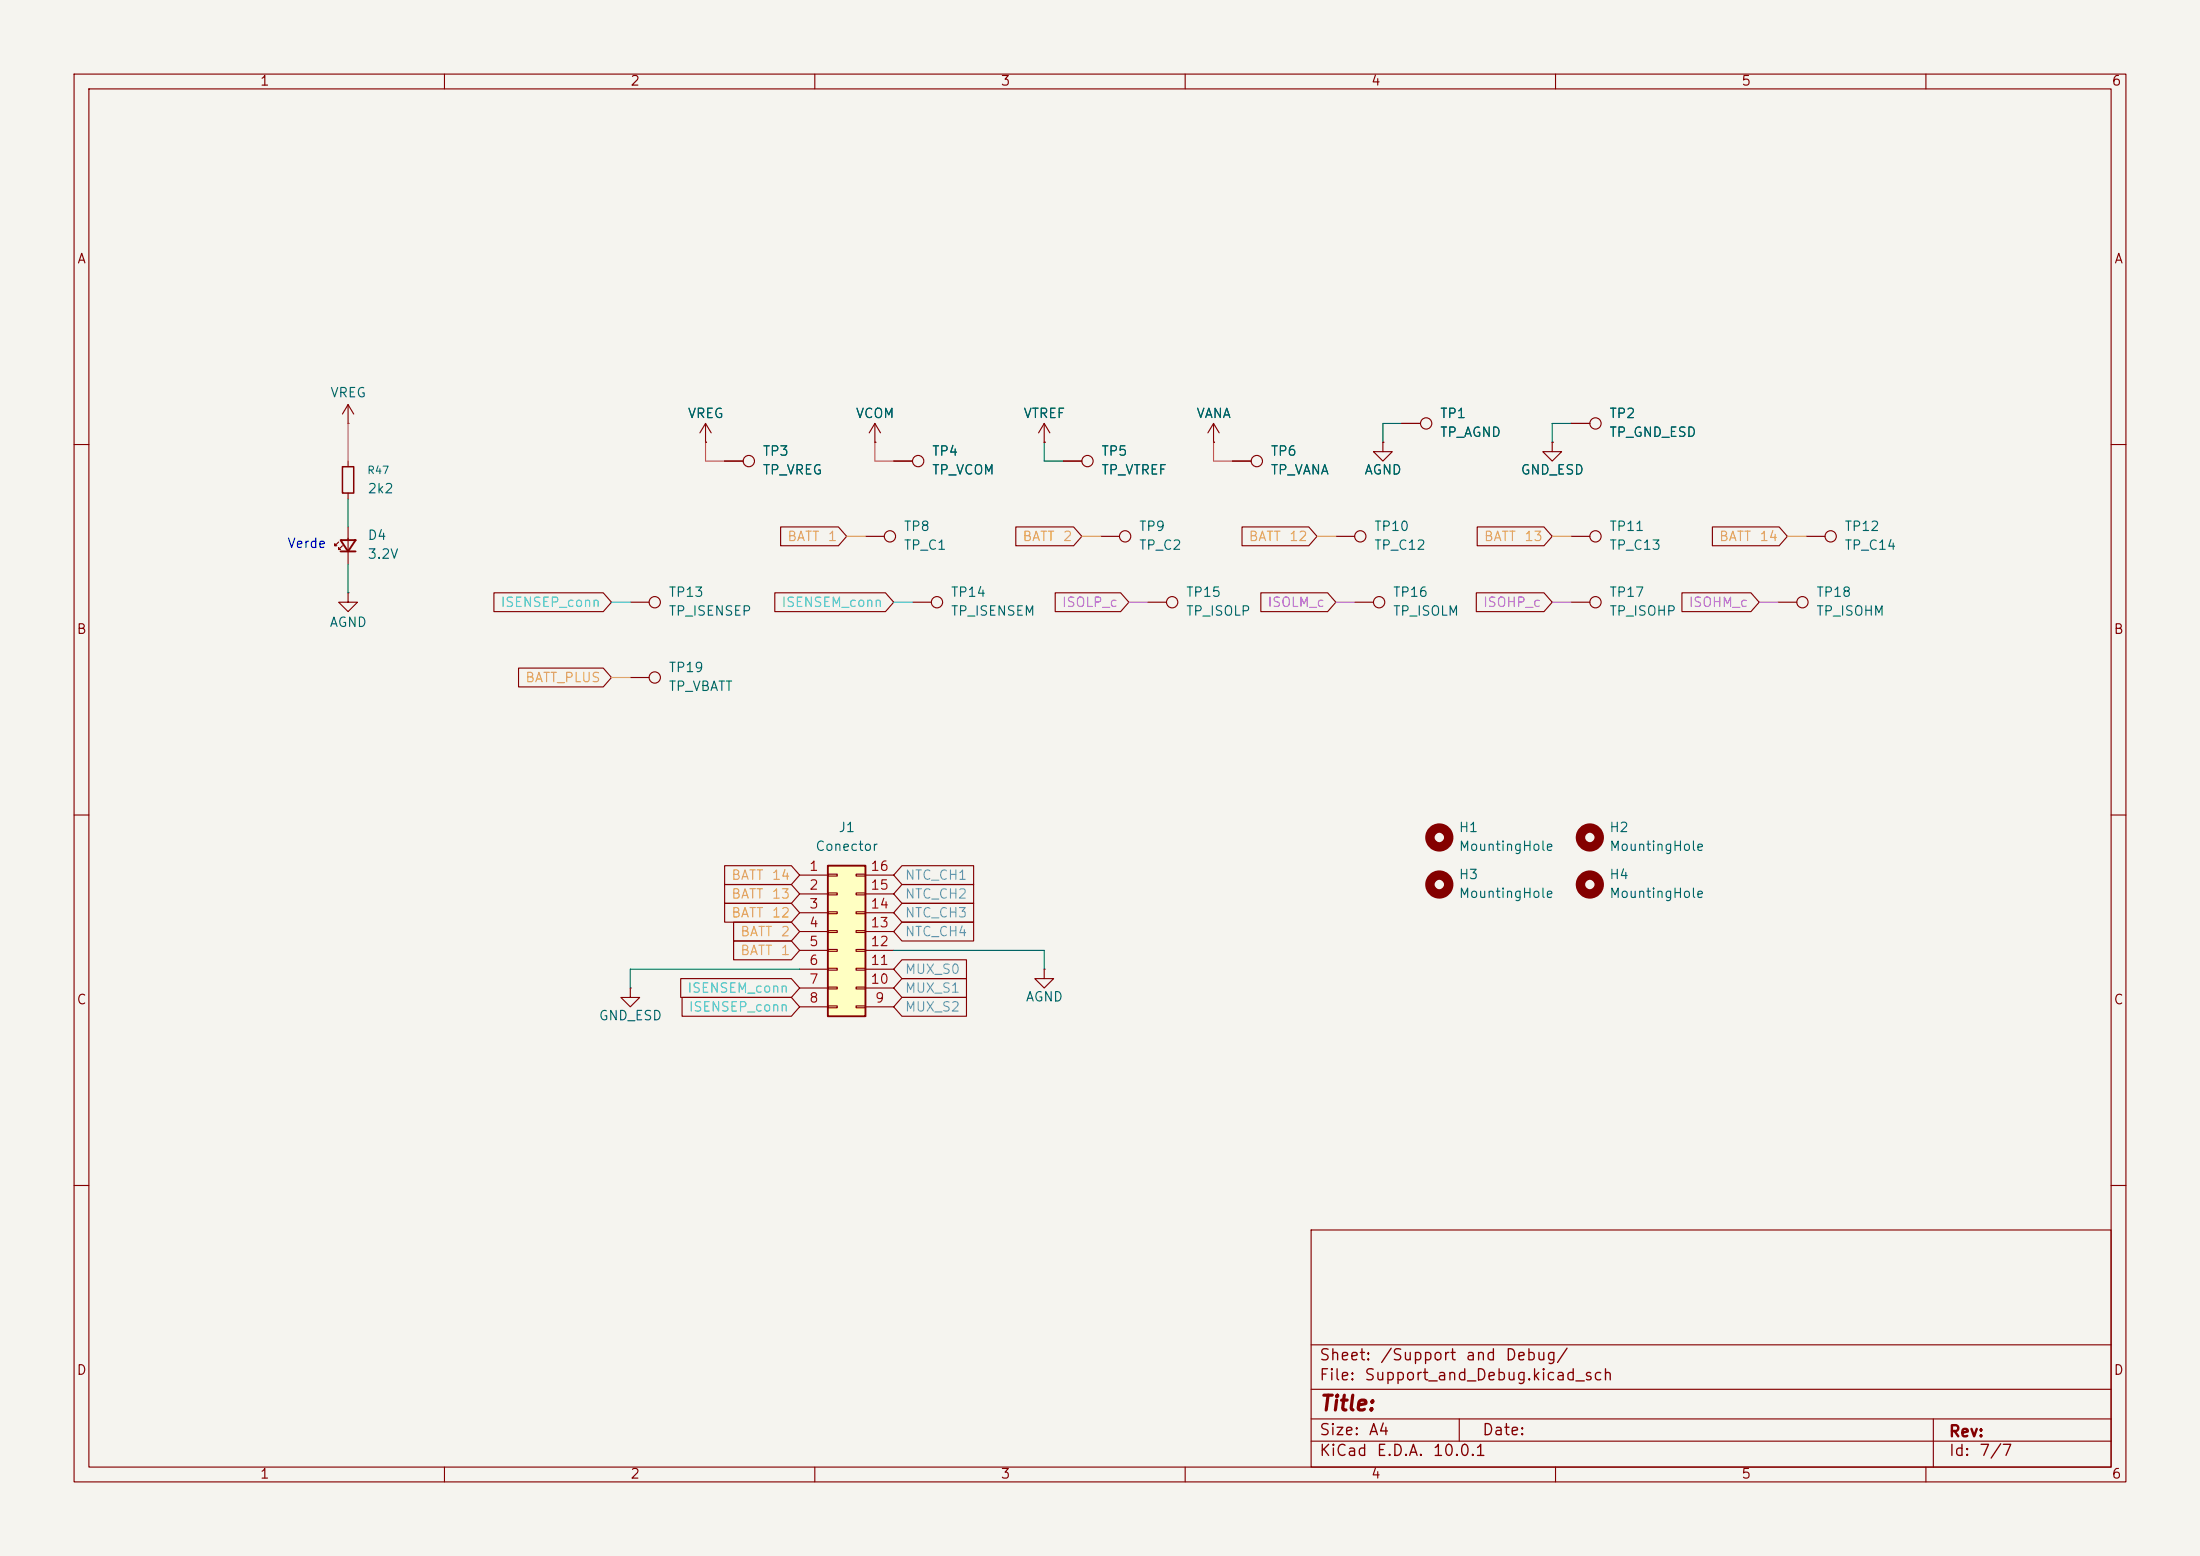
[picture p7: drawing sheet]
<svg xmlns="http://www.w3.org/2000/svg" width="297mm" height="210mm" viewBox="0 0 297 210" stroke-linecap="round" stroke-linejoin="round" font-family="sans-serif">
<path d="M0 0h297v210h-297z" fill="#f5f4ef" stroke="#f5f4ef" stroke-width=".14"/>
<g fill="none" stroke="#840000" stroke-width=".15">
<path d="M10 10h277v190h-277zM12 12h273v186h-273zM60 10v2M110 10v2M160 10v2M210 10v2M260 10v2M163.8 59.7h.1M163.8 57.2l-.7 1.2M163.8 57.2l.8 1.2M163.8 57.2v2.5M10 60h2"/>
<path d="M97.8 62.2h2.5M116.8 72.4h2.6M148.6 72.4h2.5M212.1 72.4h2.5M285 60h2M123.2 81.3h2.5M154.9 81.3h2.6M10 110h2M285 110h2M10 160h2M177 166h108v32h-108zM285 160h2"/>
<path d="M60 198v2M110 198v2M160 198v2M177 194.5h108M177 191.5h108M177 187.5h108M177 181.5h108M197 191.5v3M210 198v2M260 198v2M261 191.5v6.5"/>
<circle cx="101.1" cy="62.2" r=".76"/>
<circle cx="120.1" cy="72.4" r=".76"/>
<circle cx="151.9" cy="72.4" r=".76"/>
<circle cx="215.4" cy="72.4" r=".76"/>
<circle cx="126.5" cy="81.3" r=".76"/>
<circle cx="158.2" cy="81.3" r=".76"/>
</g>
<g fill="none" stroke="#840000" stroke-width="1.3">
<circle cx="194.3" cy="113" r="1.27"/>
<circle cx="214.6" cy="113" r="1.27"/>
</g>
<path d="M111.8 116.8h5v20.4h-5z" fill="#ffffc2"/>
<path d="M46 72.9h2l-1 1.5zM46 74.4h2M111.8 116.8h5v20.4h-5z" fill="none" stroke="#840000" stroke-width=".25"/>
<g fill="none" stroke="#840000" stroke-width=".15">
<path d="M47 57.2h.1M47 54.6v2.6M47 54.6l-.8 1.3M47 54.6l.8 1.3M95.2 59.7h.1M95.2 57.2l-.7 1.2M95.2 57.2l.8 1.2M95.2 57.2v2.5M118.1 59.7h.1M118.1 57.2l-.8 1.2M118.1 57.2l.8 1.2M118.1 57.2v2.5"/>
<path d="M141 59.7h.1M141 57.2l-.8 1.2M141 57.2l.7 1.2M141 57.2v2.5M163.8 59.7h.1M186.7 59.7v1.3h1.3l-1.3 1.2-1.3-1.2h1.3M186.7 59.7h.1M189.2 57.2h2.6M209.5 59.7v1.3h1.3l-1.3 1.2-1.2-1.2h1.2M209.5 59.7h.1M212.1 57.2h2.5M45.7 73.2l-.5 .5v-.3v.3h.3"/>
<path d="M46.2 73.7l-.5 .5v-.3v.3h.3M47 62.2v.8M47 66.5v.8M47 71.1v5.1M97.8 62.2h2.5M105.4 71.1h7.8l1.1 1.3-1.1 1.3h-7.8zM120.6 62.2h2.6M137.1 71.1h7.8l1.1 1.3-1.1 1.3h-7.8zM143.5 62.2h2.5M166.4 62.2h2.5M167.7 71.1h9l1.1 1.3-1.1 1.3h-9zM180.3 72.4h2.6"/>
<path d="M199.4 71.1h9l1.1 1.3-1.1 1.3h-9zM231.2 71.1h9l1.1 1.3-1.1 1.3h-9zM243.8 72.4h2.6M47 80v1.3h1.3l-1.3 1.3-1.3-1.3h1.3M47 80h.1M66.7 80h14.7l1.1 1.3-1.1 1.3h-14.7zM70 90.2h11.4l1.1 1.2-1.1 1.3h-11.4zM85.1 81.3h2.5M85.1 91.4h2.5M104.6 80h14.9l1.1 1.3-1.1 1.3h-14.9zM142.5 80h8.8l1.1 1.3-1.1 1.3h-8.8zM170.2 80h9l1.1 1.3-1.1 1.3h-9z"/>
<path d="M182.9 81.3h2.5M199.3 80h9.1l1.1 1.3-1.1 1.3h-9.1zM212.1 81.3h2.5M227.1 80h9.3l1.1 1.3-1.1 1.3h-9.3zM240 81.3h2.6M97.8 116.8h9l1.1 1.3-1.1 1.3h-9zM97.8 119.4h9l1.1 1.3-1.1 1.2h-9zM107.9 118.1h3.9M111.8 118h1.2v.2h-1.2zM115.6 118h1.2v.2h-1.2zM116.8 118.1h3.8M121.8 116.8h9.6v2.6h-9.6l-1.2-1.3z"/>
<path d="M121.8 119.4h9.6v2.5h-9.6l-1.2-1.2zM85.1 133.4v1.2h-1.3l1.3 1.3 1.3-1.3h-1.3M85.1 133.4h.1M91.9 132.1h14.9l1.1 1.3-1.1 1.2h-14.9zM92.1 134.6h14.7l1.1 1.3-1.1 1.3h-14.7zM97.8 121.9h9l1.1 1.3-1.1 1.3h-9zM99 127h7.8l1.1 1.3-1.1 1.2h-7.8zM99 124.5h7.8l1.1 1.2-1.1 1.3h-7.8zM107.9 120.7h3.9M107.9 123.2h3.9M107.9 125.7h3.9M107.9 128.3h3.9"/>
<path d="M107.9 130.8h3.9M107.9 133.4h3.9M107.9 135.9h3.9M111.8 120.5h1.2v.3h-1.2zM111.8 123.1h1.2v.2h-1.2zM111.8 125.6h1.2v.3h-1.2zM111.8 128.1h1.2v.3h-1.2zM111.8 130.7h1.2v.2h-1.2zM111.8 133.2h1.2v.3h-1.2zM111.8 135.8h1.2v.2h-1.2zM115.6 120.5h1.2v.3h-1.2zM115.6 123.1h1.2v.2h-1.2z"/>
<path d="M115.6 125.6h1.2v.3h-1.2zM115.6 128.1h1.2v.3h-1.2zM115.6 130.7h1.2v.2h-1.2zM115.6 133.2h1.2v.3h-1.2zM115.6 135.8h1.2v.2h-1.2zM116.8 120.7h3.8M116.8 123.2h3.8M116.8 125.7h3.8M116.8 128.3h3.8M116.8 130.8h3.8M116.8 133.4h3.8M116.8 135.9h3.8"/>
<path d="M121.8 129.5h8.7v2.6h-8.7l-1.2-1.3zM121.8 132.1h8.7v2.5h-8.7l-1.2-1.2zM121.8 134.6h8.7v2.6h-8.7l-1.2-1.3zM121.8 121.9h9.6v2.6h-9.6l-1.2-1.3zM121.8 124.5h9.6v2.5h-9.6l-1.2-1.3zM141 130.8v1.3h1.2l-1.2 1.3-1.3-1.3h1.3M141 130.8h.1"/>
<circle cx="192.5" cy="57.1" r=".76"/>
<circle cx="215.4" cy="57.1" r=".76"/>
<circle cx="124" cy="62.2" r=".76"/>
<circle cx="146.8" cy="62.2" r=".76"/>
<circle cx="169.7" cy="62.2" r=".76"/>
<circle cx="183.6" cy="72.4" r=".76"/>
<circle cx="247.1" cy="72.4" r=".76"/>
<circle cx="88.4" cy="81.3" r=".76"/>
<circle cx="88.4" cy="91.4" r=".76"/>
<circle cx="186.2" cy="81.3" r=".76"/>
<circle cx="215.4" cy="81.3" r=".76"/>
<circle cx="243.3" cy="81.3" r=".76"/>
</g>
<path d="M46.2 63h1.6v3.5h-1.6z" fill="none" stroke="#840000" stroke-width=".2"/>
<g fill="none" stroke="#840000" stroke-width="1.3">
<circle cx="194.3" cy="119.4" r="1.27"/>
<circle cx="214.6" cy="119.4" r="1.27"/>
</g>
<path d="M141 59.7v2.5h2.5M189.2 57.2h-2.5v2.5M212.1 57.2h-2.6v2.5M47 67.3v3.8M47 76.2v3.8M107.9 130.8h-22.8v2.6M120.6 128.3h20.4v2.5" fill="none" stroke="#009600" stroke-width=".15"/>
<path d="M82.5 81.3h2.6M120.6 81.3h2.6" fill="none" stroke="#33c3d3" stroke-width=".15"/>
<path d="M152.4 81.3h2.5M180.3 81.3h2.6M209.5 81.3h2.6M237.5 81.3h2.5" fill="none" stroke="#b353d3" stroke-width=".15"/>
<path d="M114.3 72.4h2.5M146 72.4h2.6M177.8 72.4h2.5M209.5 72.4h2.6M241.3 72.4h2.5M82.5 91.4h2.6" fill="none" stroke="#eba343" stroke-width=".15"/>
<path d="M47 57.2v5M95.2 59.7v2.5h2.6M118.1 59.7v2.5h2.5M163.8 59.7v2.5h2.6" fill="none" stroke="#e35b5b" stroke-width=".15"/>
<text font-size="2" fill="#840000" x="178" y="190.9">Title:</text>
<g font-size="1.5" fill="#840000">
<text x="178" y="184">Sheet:</text>
<text x="186.2" y="184">/Support</text>
<text x="197.7" y="184">and</text>
<text x="203.1" y="184">Debug/</text>
<text x="178" y="186.7">File:</text>
<text x="184.1" y="186.7">Support_and_Debug.kicad_sch</text>
<text x="178" y="196.9">KiCad</text>
<text x="178" y="194.1">Size:</text>
<text x="184.7" y="194.1">A4</text>
<text x="185.7" y="196.9">E.D.A.</text>
<text x="193.3" y="196.9">10.0.1</text>
<text x="200" y="194.1">Date:</text>
<text x="263" y="194.3">Rev:</text>
<text x="263" y="196.9">Id:</text>
<text x="267.1" y="196.9">7/7</text>
</g>
<g font-size="1.3" fill="#840000">
<text x="35" y="11.9">1</text>
<text x="85" y="11.9">2</text>
<text x="135" y="11.9">3</text>
<text x="185" y="11.9">4</text>
<text x="235" y="11.9">5</text>
<text x="285" y="11.9">6</text>
<text x="10.3" y="35.9">A</text>
<text x="285.3" y="35.9">A</text>
<text x="10.3" y="85.9">B</text>
<text x="285.3" y="85.9">B</text>
<text x="10.3" y="135.9">C</text>
<text x="285.3" y="135.9">C</text>
<text x="10.3" y="185.9">D</text>
<text x="285.3" y="185.9">D</text>
<text x="35" y="199.9">1</text>
<text x="85" y="199.9">2</text>
<text x="135" y="199.9">3</text>
<text x="185" y="199.9">4</text>
<text x="235" y="199.9">5</text>
<text x="285" y="199.9">6</text>
</g>
<g font-size="1.3" fill="#006464">
<text x="44.5" y="53.9">VREG</text>
<text x="92.8" y="56.7">VREG</text>
<text x="115.4" y="56.7">VCOM</text>
<text x="138.1" y="56.7">VTREF</text>
<text x="161.4" y="56.7">VANA</text>
<text x="194.3" y="56.7">TP1</text>
<text x="194.3" y="59.3">TP_AGND</text>
<text x="217.2" y="56.7">TP2</text>
<text x="217.2" y="59.3">TP_GND_ESD</text>
<text x="102.9" y="61.8">TP3</text>
<text x="102.9" y="64.4">TP_VREG</text>
<text x="125.7" y="61.8">TP4</text>
<text x="125.7" y="64.4">TP_VCOM</text>
<text x="148.6" y="61.8">TP5</text>
<text x="148.6" y="64.4">TP_VTREF</text>
<text x="171.5" y="61.8">TP6</text>
<text x="171.5" y="64.4">TP_VANA</text>
<text x="184.1" y="64.4">AGND</text>
<text x="205.2" y="64.4">GND_ESD</text>
<text x="49.5" y="66.9">2k2</text>
<text x="121.9" y="72">TP8</text>
<text x="153.7" y="72">TP9</text>
<text x="185.4" y="72">TP10</text>
<text x="217.2" y="72">TP11</text>
<text x="248.9" y="72">TP12</text>
<text x="49.5" y="73.2">D4</text>
<text x="49.5" y="75.7">3.2V</text>
<text x="121.9" y="74.5">TP_C1</text>
<text x="153.7" y="74.5">TP_C2</text>
<text x="185.4" y="74.5">TP_C12</text>
<text x="217.2" y="74.5">TP_C13</text>
<text x="248.9" y="74.5">TP_C14</text>
<text x="90.2" y="83.4">TP_ISENSEP</text>
<text x="90.2" y="80.9">TP13</text>
<text x="128.3" y="83.4">TP_ISENSEM</text>
<text x="128.3" y="80.9">TP14</text>
<text x="160" y="83.4">TP_ISOLP</text>
<text x="160" y="80.9">TP15</text>
<text x="188" y="83.4">TP_ISOLM</text>
<text x="188" y="80.9">TP16</text>
<text x="217.2" y="83.4">TP_ISOHP</text>
<text x="217.2" y="80.9">TP17</text>
<text x="245.1" y="83.4">TP_ISOHM</text>
<text x="245.1" y="80.9">TP18</text>
<text x="44.4" y="84.9">AGND</text>
<text x="90.2" y="91">TP19</text>
<text x="90.2" y="93.6">TP_VBATT</text>
<text x="113.1" y="112.6">J1</text>
<text x="196.9" y="112.6">H1</text>
<text x="217.2" y="112.6">H2</text>
<text x="110" y="115.2">Conector</text>
<text x="196.9" y="115.2">MountingHole</text>
<text x="196.9" y="119">H3</text>
<text x="217.2" y="115.2">MountingHole</text>
<text x="217.2" y="119">H4</text>
<text x="196.9" y="121.5">MountingHole</text>
<text x="217.2" y="121.5">MountingHole</text>
<text x="138.4" y="135.5">AGND</text>
<text x="80.8" y="138">GND_ESD</text>
</g>
<text font-size="1.3" fill="#0000c2" x="38.7" y="74.3">Verde</text>
<g font-size="1.3" fill="#eba343">
<text x="106.2" y="73.3">BATT</text>
<text x="111.7" y="73.3">1</text>
<text x="137.9" y="73.3">BATT</text>
<text x="143.4" y="73.3">2</text>
<text x="168.5" y="73.3">BATT</text>
<text x="174" y="73.3">12</text>
<text x="200.2" y="73.3">BATT</text>
<text x="205.7" y="73.3">13</text>
<text x="232" y="73.3">BATT</text>
<text x="237.5" y="73.3">14</text>
<text x="70.8" y="92.4">BATT_PLUS</text>
<text x="98.6" y="119.1">BATT</text>
<text x="104.1" y="119.1">14</text>
<text x="98.6" y="124.1">BATT</text>
<text x="98.6" y="121.6">BATT</text>
<text x="104.1" y="124.1">12</text>
<text x="104.1" y="121.6">13</text>
<text x="99.8" y="129.2">BATT</text>
<text x="99.8" y="126.7">BATT</text>
<text x="105.3" y="129.2">1</text>
<text x="105.3" y="126.7">2</text>
</g>
<g font-size="1.3" fill="#33c3d3">
<text x="67.5" y="82.2">ISENSEP_conn</text>
<text x="105.4" y="82.2">ISENSEM_conn</text>
<text x="92.7" y="134.3">ISENSEM_conn</text>
<text x="92.9" y="136.8">ISENSEP_conn</text>
</g>
<g font-size="1.3" fill="#b353d3">
<text x="143.3" y="82.2">ISOLP_c</text>
<text x="171" y="82.2">ISOLM_c</text>
<text x="200.1" y="82.2">ISOHP_c</text>
<text x="227.9" y="82.2">ISOHM_c</text>
</g>
<g font-size="1.3" fill="#a90000">
<text x="109.1" y="117.9">1</text>
<text x="117.4" y="117.9">16</text>
<text x="109.1" y="120.4">2</text>
<text x="109.1" y="122.9">3</text>
<text x="109.1" y="125.5">4</text>
<text x="117.4" y="125.5">13</text>
<text x="117.4" y="122.9">14</text>
<text x="117.4" y="120.4">15</text>
<text x="109.1" y="128">5</text>
<text x="109.1" y="130.6">6</text>
<text x="117.4" y="130.6">11</text>
<text x="117.4" y="128">12</text>
<text x="109.1" y="133.1">7</text>
<text x="109.1" y="135.6">8</text>
<text x="117.4" y="133.1">10</text>
<text x="118" y="135.6">9</text>
</g>
<g font-size="1.3" fill="#6383e3">
<text x="122.1" y="119.1">NTC_CH1</text>
<text x="122.1" y="121.6">NTC_CH2</text>
<text x="122.1" y="124.1">NTC_CH3</text>
<text x="122.1" y="131.8">MUX_S0</text>
<text x="122.1" y="126.7">NTC_CH4</text>
<text x="122.1" y="134.3">MUX_S1</text>
<text x="122.1" y="136.8">MUX_S2</text>
</g>
<text font-size="1" fill="#006464" x="49.5" y="64.2">R47</text>
</svg>
